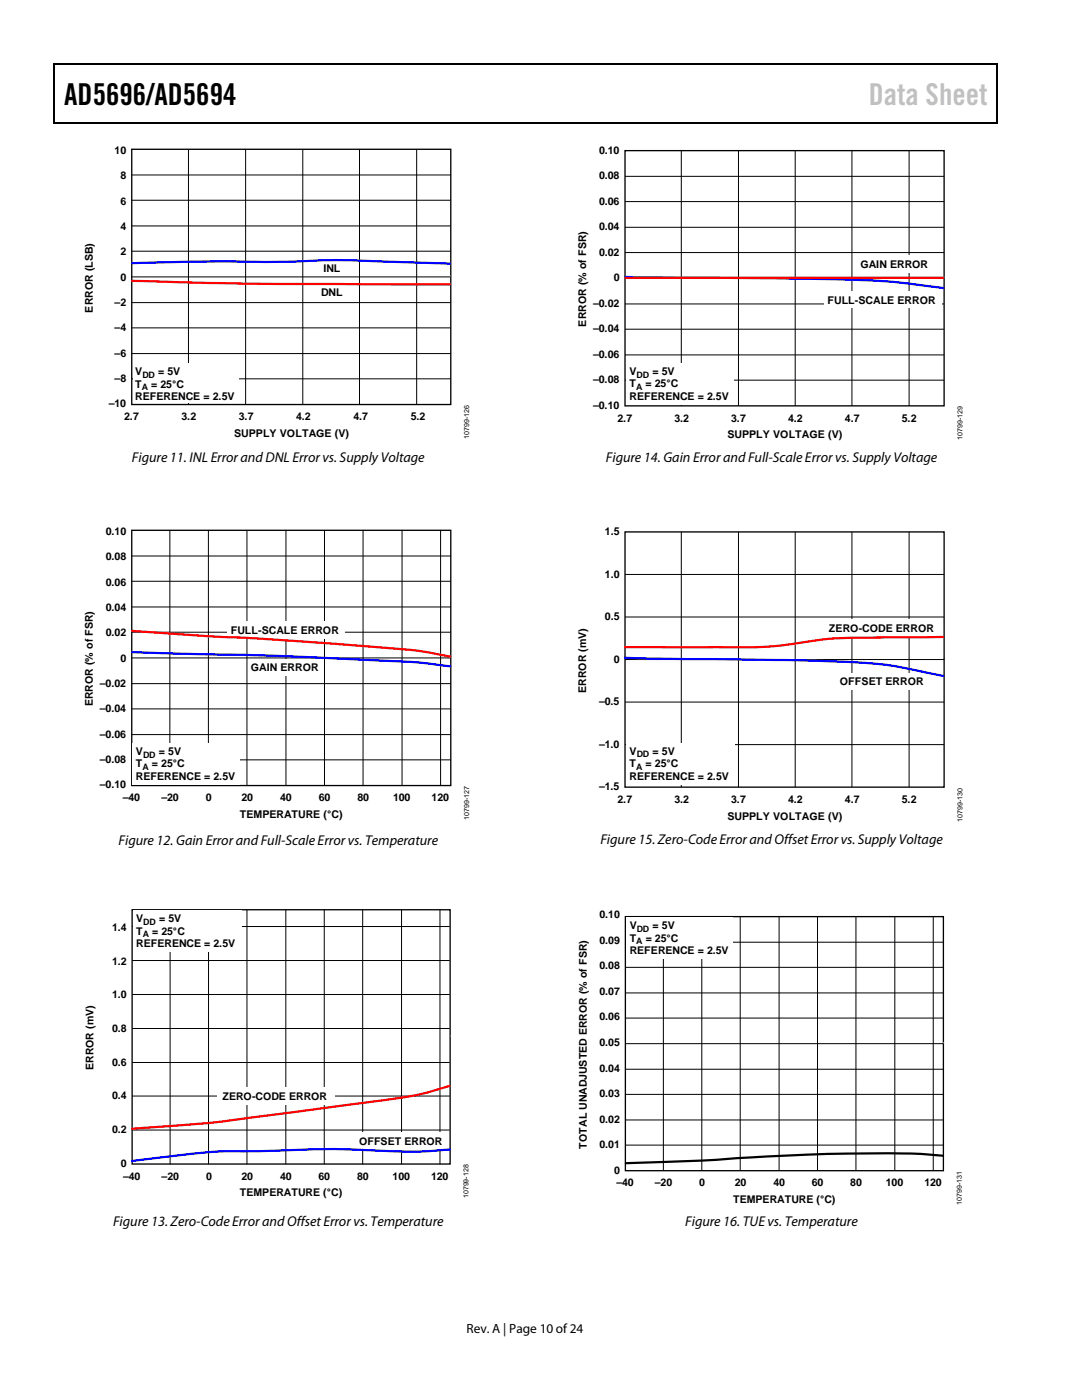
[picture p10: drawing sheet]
<svg xmlns="http://www.w3.org/2000/svg" width="216mm" height="279mm" viewBox="0 0 216 279" stroke-linecap="round" stroke-linejoin="round" font-family="sans-serif">
<path d="M10.7 12.7h.2v1h-.2zM10.7 12.7h.2v.3h-.2zM133.5 12.7h.2v.3h-.2zM198.9 12.7h.2v1h-.2zM198.9 12.7h.2v.3h-.2zM10.7 24.4h.2v.2h-.2zM133.2 24.4h.3v.2h-.3zM198.9 24.4h.2v.2h-.2z" fill="#000"/>
<path d="M10.8 13.7v10.7M10.9 12.8h122.6M133.7 12.8h65.2M199 13.7v10.7M10.9 24.5h188" fill="none" stroke="#000" stroke-width=".25"/>
<path d="M26.3 29.8h63.6v50.9h-63.6z" fill="none" stroke="#000" stroke-width=".27"/>
<g fill="none" stroke="#000" stroke-width=".2">
<path d="M26.3 40h63.6M26.3 34.9h63.6M37.6 29.8v50.9M49 29.8v50.9M60.4 29.8v50.9M71.7 29.8v50.9M83.1 29.8v50.9M26.3 55.3h63.6M26.3 50.1h63.6M26.3 45.1h63.6M26.3 75.6h63.6M26.3 70.6h63.6"/>
<path d="M26.3 65.4h63.6M26.3 60.4h63.6"/>
</g>
<path d="M89.9 55.1h.1" fill="none" stroke="#868686" stroke-width=".27"/>
<path d="M26.4 56.1l26.3 .6 37.1 .1" fill="none" stroke="#f00" stroke-width=".44"/>
<path d="M26.4 52.5l19.1-.3a274.2 274.2 0 0 0 21.6-.3l22.7 .7" fill="none" stroke="#00f" stroke-width=".44"/>
<path d="M26.6 72.6h21v7.9h-21z" fill="#fff"/>
<g fill="none" stroke="#000" stroke-width=".2">
<path d="M26.3 116h63.6M26.3 111h63.6M33.9 105.8v51M41.6 105.8v51M49.3 105.8v51M57.1 105.8v51M64.7 105.8v51M72.4 105.8v51M80.2 105.8v51M87.9 105.8v51M26.3 136.4h63.6M26.3 131.3h63.6"/>
<path d="M26.3 126.2h63.6M26.3 121.1h63.6M26.3 151.6h63.6M26.3 146.6h63.6M26.3 141.5h63.6"/>
</g>
<path d="M26.3 105.8h63.6v51h-63.6z" fill="none" stroke="#000" stroke-width=".27"/>
<path d="M89.9 131.1h.1" fill="none" stroke="#868686" stroke-width=".27"/>
<path d="M26.4 130.2l27.1 .6 14.5 .7a201.4 201.4 0 0 1 21 1.4l.9 .1" fill="none" stroke="#00f" stroke-width=".44"/>
<g fill="#fff">
<path d="M45.3 124.1h23.4v3.4h-23.4z"/>
<path d="M56 131.5h2.1v3.3h-2.1z"/>
</g>
<path d="M26.4 125.9l15.2 1.1 10.7 .5 17.1 1.2a141.1 141.1 0 0 1 18.9 2l1.6 .3" fill="none" stroke="#f00" stroke-width=".44"/>
<path d="M26.5 148.4h21.4v8.2h-21.4z" fill="#fff"/>
<path d="M33.9 181.6v50.7M41.6 181.6v50.7M49.3 181.6v50.7M57 181.6v50.7M64.7 181.6v50.7M72.4 181.6v50.7M80.1 181.6v50.7M87.8 181.6v50.7" fill="none" stroke="#000" stroke-width=".2"/>
<path d="M26.4 181.6h63.4v50.7h-63.4z" fill="none" stroke="#000" stroke-width=".26"/>
<path d="M89.7 206.8h.1" fill="none" stroke="#868686" stroke-width=".26"/>
<path d="M71.9 226.1h16.4v3.4h-16.4z" fill="#fff"/>
<path d="M26.4 198.5h63.3M26.4 191.7h63.3M26.4 184.9h63.3M26.4 218.7h63.3M26.4 212h63.3M26.4 205.3h63.3M26.4 225.5h63.3" fill="none" stroke="#000" stroke-width=".2"/>
<path d="M89.7 229.4a85.3 85.3 0 0 1-16.2 .1 265.8 265.8 0 0 0-23.4 .3 91.2 91.2 0 0 0-17 1.1l-6.7 .8" fill="none" stroke="#00f" stroke-width=".44"/>
<path d="M89.7 216.7a68.9 68.9 0 0 1-16.2 3.3l-21.1 2.7a240.8 240.8 0 0 1-26 2.6" fill="none" stroke="#f00" stroke-width=".44"/>
<g fill="#fff">
<path d="M43.4 217.1h23.3v3.4h-23.3z"/>
<path d="M26.5 181.7h21.6v8.2h-21.6z"/>
</g>
<g fill="none" stroke="#000" stroke-width=".2">
<path d="M124.7 35.2h63.7M135.9 30.1v50.9M147.4 30.1v50.9M158.7 30.1v50.9M170 30.1v50.9M181.4 30.1v50.9M124.7 55.5h63.7M124.7 50.4h63.7M124.7 45.4h63.7M124.7 40.2h63.7M124.7 75.9h63.7M124.7 70.8h63.7"/>
<path d="M124.7 65.7h63.7M124.7 60.7h63.7"/>
</g>
<path d="M124.7 30.1h63.7v50.9h-63.7z" fill="none" stroke="#000" stroke-width=".27"/>
<path d="M188.3 55.4h.1" fill="none" stroke="#868686" stroke-width=".27"/>
<g fill="#fff">
<path d="M170.4 51h16.5v3.5h-16.5z"/>
<path d="M164.4 58.2h23.5v3.3h-23.5z"/>
</g>
<path d="M124.8 55.3l38.6 .4a157.4 157.4 0 0 1 24.8 1.8" fill="none" stroke="#00f" stroke-width=".44"/>
<path d="M124.8 55.4h63.4" fill="none" stroke="#f00" stroke-width=".44"/>
<path d="M124.9 72.5h21.5v8.2h-21.5z" fill="#fff"/>
<path d="M135.9 106.2v50.9M147.4 106.2v50.9M158.7 106.2v50.9M170 106.2v50.9M181.4 106.2v50.9" fill="none" stroke="#000" stroke-width=".2"/>
<path d="M188.3 131.4h.1" fill="none" stroke="#868686" stroke-width=".27"/>
<g fill="#fff">
<path d="M167.9 123.7h16.4v3.4h-16.4z"/>
<path d="M168.8 134.3h14.6v3.3h-14.6z"/>
</g>
<path d="M124.7 106.2h63.7v50.9h-63.7z" fill="none" stroke="#000" stroke-width=".27"/>
<path d="M124.7 114.6h63.7M124.7 131.6h63.7M124.7 123.1h63.7M124.7 148.6h63.7M124.7 140.1h63.7" fill="none" stroke="#000" stroke-width=".2"/>
<path d="M124.7 131.3l35.7 .5a153 153 0 0 1 18.6 1.2l9.2 1.9" fill="none" stroke="#00f" stroke-width=".44"/>
<path d="M188.2 127.1l-8.2 .1a178.1 178.1 0 0 0-16.5 .5 85.5 85.5 0 0 1-20.7 1.4h-18.1" fill="none" stroke="#f00" stroke-width=".44"/>
<path d="M125 148.3h21.6v8.3h-21.6z" fill="#fff"/>
<path d="M124.8 182.9h63.4v50.7h-63.4z" fill="none" stroke="#000" stroke-width=".26"/>
<g fill="none" stroke="#000" stroke-width=".2">
<path d="M124.8 193.1h63.4M124.8 188h63.4M124.8 198.2h63.4M132.4 182.9v50.7M140 182.9v50.7M147.7 182.9v50.7M155.5 182.9v50.7M163.1 182.9v50.7M170.8 182.9v50.7M178.5 182.9v50.7M186.2 182.9v50.7M124.8 203.2h63.4"/>
<path d="M124.8 208.3h63.4M124.8 213.4h63.4M124.8 218.4h63.4M124.8 223.5h63.4M124.8 228.5h63.4"/>
</g>
<path d="M188.2 208.1h.1" fill="none" stroke="#868686" stroke-width=".26"/>
<path d="M188.1 230.6a208.3 208.3 0 0 0-25.7-.2l-10.5 .5-11.7 .7-15.3 .5" fill="none" stroke="#000" stroke-width=".44"/>
<path d="M125 183.1h21.3v8.2h-21.3z" fill="#fff"/>
<text font-size="6" x="12.8" y="20.9">AD5696/AD5694</text>
<text font-size="6" fill="#c1c1c1" x="173.4" y="20.9">Data Sheet</text>
<g font-size="2.8">
<text x="26.3" y="92.1">Figure 11. INL Error and DNL Error vs. Supply Voltage</text>
<text x="120.9" y="92.2">Figure 14. Gain Error and Full-Scale Error vs. SupplyVoltage</text>
<text x="23.7" y="168.7">Figure 12. Gain Error and Full-Scale Error vs. Temperature</text>
<text x="119.8" y="168.5">Figure 15. Zero-Code Error and Offset Error vs. SupplyVoltage</text>
<text x="22.6" y="244.7">Figure 13. Zero-Code Error and Offset Error vs. Temperature</text>
<text x="136.7" y="244.8">Figure 16. TUE vs. Temperature</text>
</g>
<text font-size="2.7" x="93.1" y="266">Rev. A | Page 10 of24</text>
<g font-size="2.1">
<text x="22.9" y="30.7">10</text>
<text x="24" y="35.8">8</text>
<text x="119.5" y="30.7">0.10</text>
<text x="119.5" y="35.8">0.08</text>
<text x="24" y="40.9">6</text>
<text x="119.5" y="40.9">0.06</text>
<text x="24" y="45.9">4</text>
<text x="119.5" y="46">0.04</text>
<text x="24" y="51">2</text>
<text x="119.5" y="51">0.02</text>
<text x="171.7" y="53.5">GAIN ERROR</text>
<text x="24" y="56">0</text>
<text x="64.1" y="59">DNL</text>
<text x="64.5" y="54.3">INL</text>
<text x="122.5" y="56.1">0</text>
<text x="18.6" y="62.4" transform="rotate(-90 18.6 62.4)">ERROR (LSB)</text>
<text x="22.9" y="61.1">–2</text>
<text x="117" y="65.2" transform="rotate(-90 117 65.2)">ERROR (% of FSR)</text>
<text x="118.3" y="61.2">–0.02</text>
<text x="165.1" y="60.6">FULL-SCALE ERROR</text>
<text x="22.9" y="71.2">–6</text>
<text x="22.9" y="66.1">–4</text>
<text x="118.3" y="71.4">–0.06</text>
<text x="118.3" y="66.3">–0.04</text>
<text x="22.9" y="76.3">–8</text>
<text x="27" y="74.9">V</text>
<text x="27" y="77.4">T</text>
<text x="30.2" y="77.4">= 25°C</text>
<text x="31.6" y="74.9">= 5V</text>
<text x="118.3" y="76.5">–0.08</text>
<text x="125.6" y="77.3">T</text>
<text x="125.6" y="74.8">V</text>
<text x="128.8" y="77.3">= 25°C</text>
<text x="130.2" y="74.8">= 5V</text>
<text x="21.7" y="81.3">–10</text>
<text x="24.8" y="83.9">2.7</text>
<text x="27" y="79.9">REFERENCE = 2.5V</text>
<text x="36.2" y="83.9">3.2</text>
<text x="47.7" y="83.9">3.7</text>
<text x="59.1" y="83.9">4.2</text>
<text x="70.5" y="83.9">4.7</text>
<text x="81.9" y="83.9">5.2</text>
<text x="118.3" y="81.6">–0.10</text>
<text x="125.6" y="79.8">REFERENCE = 2.5V</text>
<text x="46.7" y="87.2">SUPPLY VOLTAGE (V)</text>
<text x="123.2" y="84.1">2.7</text>
<text x="134.6" y="84.1">3.2</text>
<text x="145.2" y="87.5">SUPPLY VOLTAGE (V)</text>
<text x="145.9" y="84.1">3.7</text>
<text x="157.3" y="84.1">4.2</text>
<text x="168.6" y="84.1">4.7</text>
<text x="179.9" y="84.1">5.2</text>
<text x="21.1" y="106.8">0.10</text>
<text x="120.7" y="106.8">1.5</text>
<text x="21.1" y="111.8">0.08</text>
<text x="21.1" y="116.9">0.06</text>
<text x="120.7" y="115.3">1.0</text>
<text x="21.1" y="122">0.04</text>
<text x="120.7" y="123.7">0.5</text>
<text x="21.1" y="127">0.02</text>
<text x="46" y="126.6">FULL-SCALE ERROR</text>
<text x="165.4" y="126.2">ZERO-CODE ERROR</text>
<text x="19.9" y="137.1">–0.02</text>
<text x="24" y="132.1">0</text>
<text x="50.1" y="133.9">GAIN ERROR</text>
<text x="122.5" y="132.2">0</text>
<text x="167.6" y="136.7">OFFSET ERROR</text>
<text x="18.6" y="141" transform="rotate(-90 18.6 141)">ERROR (% of FSR)</text>
<text x="19.9" y="142.2">–0.04</text>
<text x="117" y="138.3" transform="rotate(-90 117 138.3)">ERROR (mV)</text>
<text x="119.5" y="140.7">–0.5</text>
<text x="19.9" y="147.2">–0.06</text>
<text x="119.5" y="149.2">–1.0</text>
<text x="19.9" y="152.3">–0.08</text>
<text x="27.1" y="153.2">T</text>
<text x="27.1" y="155.6">REFERENCE = 2.5V</text>
<text x="27.1" y="150.7">V</text>
<text x="30.3" y="153.2">= 25°C</text>
<text x="31.7" y="150.7">= 5V</text>
<text x="125.6" y="153.1">T</text>
<text x="125.6" y="155.6">REFERENCE = 2.5V</text>
<text x="125.6" y="150.6">V</text>
<text x="128.8" y="153.1">= 25°C</text>
<text x="130.2" y="150.6">= 5V</text>
<text x="19.9" y="157.4">–0.10</text>
<text x="24.5" y="159.9">–40</text>
<text x="32.2" y="159.9">–20</text>
<text x="41.1" y="159.9">0</text>
<text x="48.2" y="159.9">20</text>
<text x="55.9" y="159.9">40</text>
<text x="63.6" y="159.9">60</text>
<text x="71.3" y="159.9">80</text>
<text x="78.4" y="159.9">100</text>
<text x="86.1" y="159.9">120</text>
<text x="119.5" y="157.7">–1.5</text>
<text x="123.2" y="160.2">2.7</text>
<text x="134.6" y="160.2">3.2</text>
<text x="145.9" y="160.2">3.7</text>
<text x="157.3" y="160.2">4.2</text>
<text x="168.6" y="160.2">4.7</text>
<text x="179.9" y="160.2">5.2</text>
<text x="47.8" y="163.2">TEMPERATURE (°C)</text>
<text x="145.2" y="163.6">SUPPLY VOLTAGE (V)</text>
<text x="22.4" y="185.8">1.4</text>
<text x="27.2" y="184.1">V</text>
<text x="31.8" y="184.1">= 5V</text>
<text x="119.6" y="183.3">0.10</text>
<text x="125.7" y="185.4">V</text>
<text x="130.2" y="185.4">= 5V</text>
<text x="27.2" y="186.5">T</text>
<text x="27.2" y="189">REFERENCE = 2.5V</text>
<text x="30.4" y="186.5">= 25°C</text>
<text x="119.6" y="188.4">0.09</text>
<text x="125.7" y="190.4">REFERENCE = 2.5V</text>
<text x="125.7" y="187.9">T</text>
<text x="128.8" y="187.9">= 25°C</text>
<text x="22.4" y="192.5">1.2</text>
<text x="119.6" y="193.5">0.08</text>
<text x="22.4" y="199.2">1.0</text>
<text x="119.6" y="198.6">0.07</text>
<text x="119.6" y="203.7">0.06</text>
<text x="22.4" y="206">0.8</text>
<text x="119.6" y="208.7">0.05</text>
<text x="18.7" y="213.6" transform="rotate(-90 18.7 213.6)">ERROR (mV)</text>
<text x="22.4" y="212.7">0.6</text>
<text x="119.6" y="213.8">0.04</text>
<text x="22.4" y="219.4">0.4</text>
<text x="44.4" y="219.5">ZERO-CODE ERROR</text>
<text x="119.6" y="218.9">0.03</text>
<text x="22.4" y="226.2">0.2</text>
<text x="119.6" y="224">0.02</text>
<text x="24.1" y="232.9">0</text>
<text x="71.6" y="228.6">OFFSET ERROR</text>
<text x="117.1" y="229.2" transform="rotate(-90 117.1 229.2)">TOTAL UNADJUSTED ERROR (% of FSR)</text>
<text x="119.6" y="229.1">0.01</text>
<text x="24.6" y="235.4">–40</text>
<text x="32.3" y="235.4">–20</text>
<text x="41.1" y="235.4">0</text>
<text x="47.8" y="238.7">TEMPERATURE (°C)</text>
<text x="48.2" y="235.4">20</text>
<text x="55.9" y="235.4">40</text>
<text x="63.6" y="235.4">60</text>
<text x="71.2" y="235.4">80</text>
<text x="78.3" y="235.4">100</text>
<text x="86" y="235.4">120</text>
<text x="122.6" y="234.2">0</text>
<text x="123" y="236.8">–40</text>
<text x="130.7" y="236.8">–20</text>
<text x="139.5" y="236.8">0</text>
<text x="146.6" y="236.8">20</text>
<text x="154.3" y="236.8">40</text>
<text x="162" y="236.8">60</text>
<text x="169.7" y="236.8">80</text>
<text x="176.8" y="236.8">100</text>
<text x="184.4" y="236.8">120</text>
<text x="146.3" y="240.1">TEMPERATURE (°C)</text>
</g>
<g font-size="1.8">
<text x="28.3" y="77.9">A</text>
<text x="28.4" y="75.4">DD</text>
<text x="126.9" y="77.8">A</text>
<text x="127" y="75.4">DD</text>
<text x="28.4" y="153.7">A</text>
<text x="28.5" y="151.2">DD</text>
<text x="126.9" y="153.6">A</text>
<text x="127" y="151.2">DD</text>
<text x="28.6" y="184.6">DD</text>
<text x="127.1" y="186">DD</text>
<text x="28.5" y="187.1">A</text>
<text x="126.9" y="188.4">A</text>
</g>
<g font-size="1.4">
<text x="93.6" y="87.6" transform="rotate(-90 93.6 87.6)">10799-126</text>
<text x="192.1" y="87.9" transform="rotate(-90 192.1 87.9)">10799-129</text>
<text x="93.6" y="163.7" transform="rotate(-90 93.6 163.7)">10799-127</text>
<text x="192.1" y="164" transform="rotate(-90 192.1 164)">10799-130</text>
<text x="93.5" y="239.2" transform="rotate(-90 93.5 239.2)">10799-128</text>
<text x="191.9" y="240.5" transform="rotate(-90 191.9 240.5)">10799-131</text>
</g>
</svg>
